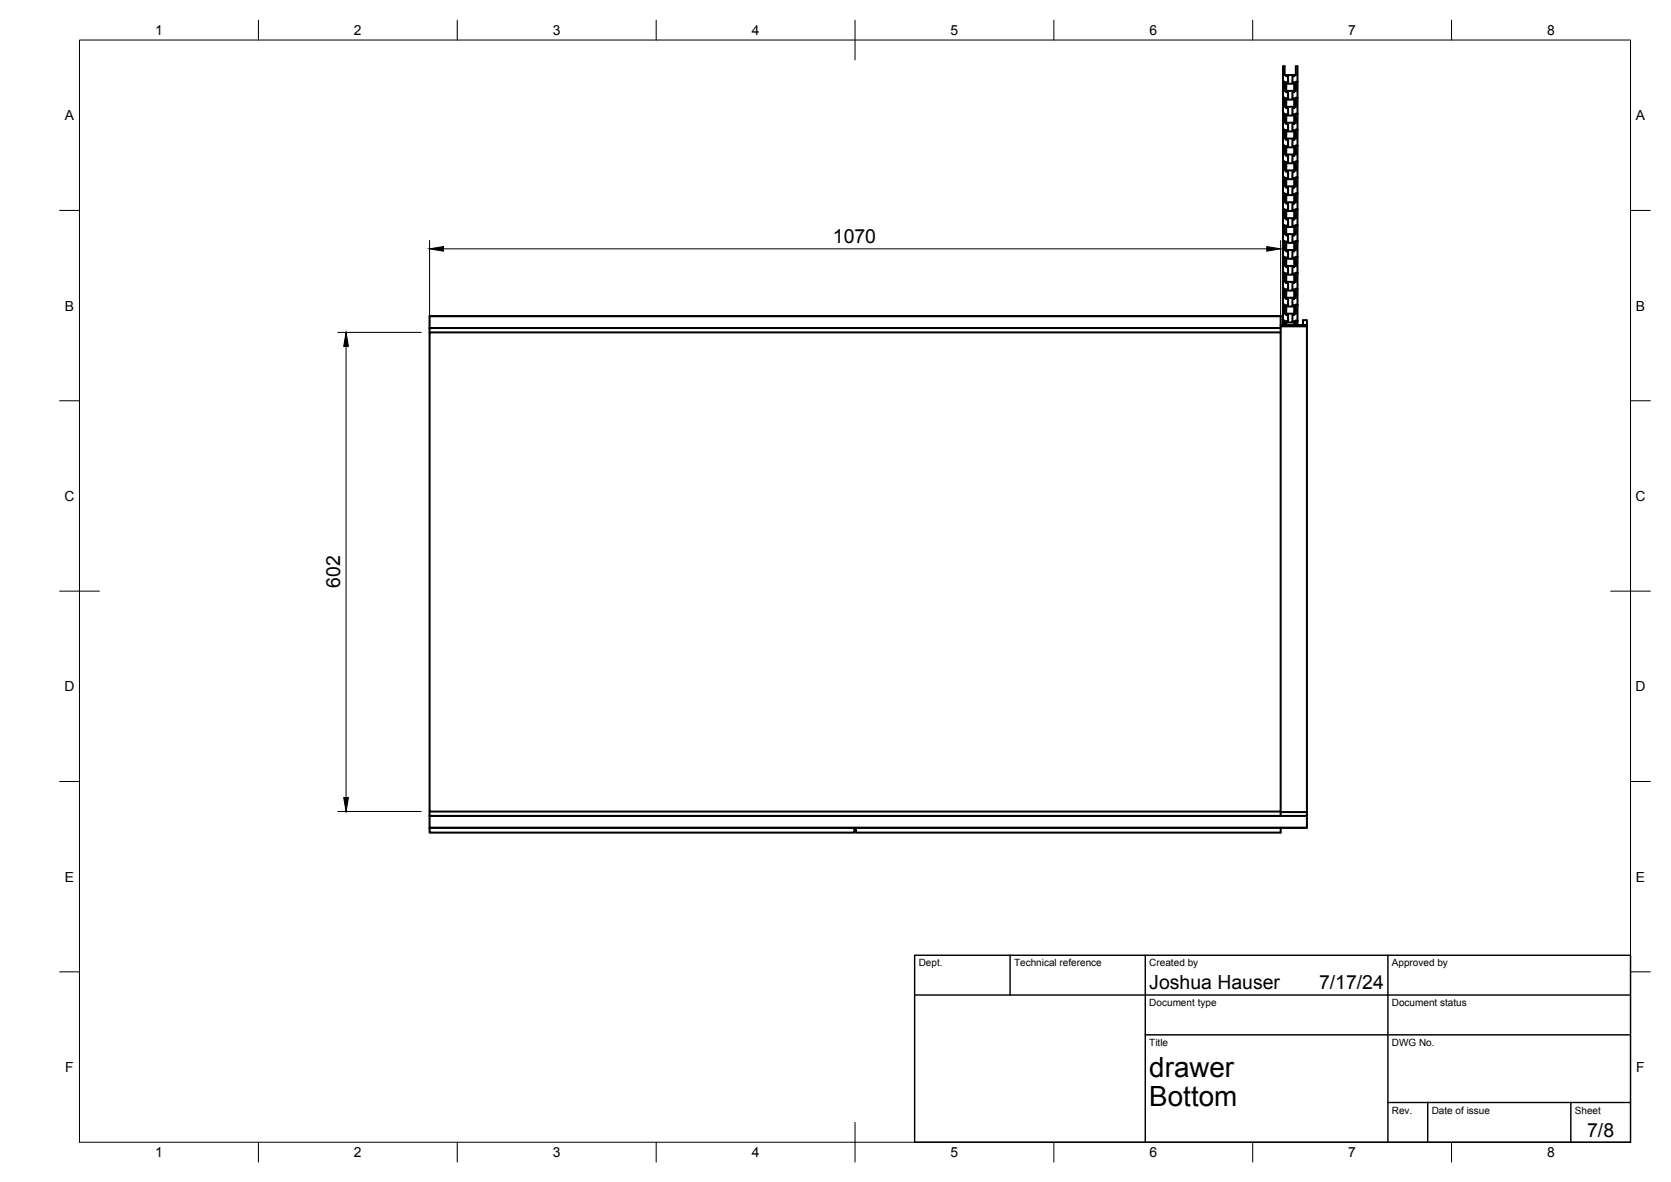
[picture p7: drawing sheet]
<svg xmlns="http://www.w3.org/2000/svg" width="420mm" height="297mm" viewBox="0 0 420 297" stroke-linecap="round" stroke-linejoin="round" font-family="sans-serif">
<!-- layer: Visible -->
<g fill="none" stroke="#000" stroke-width=".51">
<path d="M323.4 18.8v.3h.5v1.6h-.5v2.4h.5v1.6h-.5v2.4h.5v1.6h-.5v2.4h.5v1.6h-.5v2.4h.5v1.6h-.5v2.4h.5v1.6h-.5v2.4h.5v1.6h-.5v2.4h.5v1.6h-.5v2.4h.5v1.6h-.5v2.4h.5v1.6h-.5v2.4h.5v1.6h-.5v2.4h.5v1.6h-.5v2.4h.5v1.6h-.5v2.4h.5v1.6h-.5v2.4h.5v1.6h-.5v2.4h.5v1.6h-.5v1M325.4 18.8h-2.4v-2.1h-.4v3.8h.4v2.3h2.4M325.4 18.8v.3h-.4v1.6h.4v2.1M325.4 18.8h.4v-2.1h.4v3.8h-.4v2.3h-.4M323 20.7h-.4v3.8h.4v2.3h2.4M323 24.7h-.4v3.8h.4v2.3h2.4M323 28.7h-.4v3.8h.4v2.3h2.4M323 32.7h-.4v3.8h.4v2.3h2.4M323 36.7h-.4v3.8h.4v2.3h2.4M323.4 21h2M323.4 25h2M323.4 29h2"/>
<path d="M323.4 33h2M323.4 37h2M325.4 22.8v.3h-.4v1.6h.4v2.1M325.4 26.8v.3h-.4v1.6h.4v2.1M325.4 30.8v.3h-.4v1.6h.4v2.1M325.4 34.8v.3h-.4v1.6h.4v2.1M325.4 38.8v.3h-.4v1.6h.4v2.1M325.8 20.7h.4v3.8h-.4v2.3h-.4M325.8 24.7h.4v3.8h-.4v2.3h-.4M325.8 28.7h.4v3.8h-.4v2.3h-.4M325.8 32.7h.4v3.8h-.4v2.3h-.4M325.8 36.7h.4v3.8h-.4v2.3h-.4"/>
<path d="M323 40.7h-.4v3.8h.4v2.3h2.4M323 44.7h-.4v3.8h.4v2.3h2.4M323 48.7h-.4v3.8h.4v2.3h2.4M323 52.7h-.4v3.8h.4v2.3h2.4M323 56.7h-.4v3.8h.4v2.3h2.4M323.4 41h2M323.4 45h2M323.4 49h2M323.4 53h2M323.4 57h2M325.4 42.8v.3h-.4v1.6h.4v2.1M325.4 46.8v.3h-.4v1.6h.4v2.1"/>
<path d="M325.4 50.8v.3h-.4v1.6h.4v2.1M325.4 54.8v.3h-.4v1.6h.4v2.1M325.4 58.8v.3h-.4v1.6h.4v2.1M325.8 40.7h.4v3.8h-.4v2.3h-.4M325.8 44.7h.4v3.8h-.4v2.3h-.4M325.8 48.7h.4v3.8h-.4v2.3h-.4M325.8 52.7h.4v3.8h-.4v2.3h-.4M325.8 56.7h.4v3.8h-.4v2.3h-.4M108 79.4h214v3h-214zM108 79.4h214M323 60.7h-.4v3.8h.4v2.3h2.4M323 64.7h-.4v3.8h.4v2.3h2.4"/>
<path d="M323 68.7h-.4v3.8h.4v2.3h2.4M323 72.7h-.4v3.8h.4v2.3h2.4M323 76.7h-.4v3.8h.4v1.2M323.4 61h2M323.4 65h2M323.4 69h2M323.4 73h2M323.4 77h2M325.4 62.8v.3h-.4v1.6h.4v2.1M325.4 66.8v.3h-.4v1.6h.4v2.1M325.4 70.8v.3h-.4v1.6h.4v2.1M325.4 74.8v.3h-.4v1.6h.4v2.1"/>
<path d="M325.4 78.8v.3h-.4v1.6h.4v1M325.8 60.7h.4v3.8h-.4v2.3h-.4M325.8 64.7h.4v3.8h-.4v2.3h-.4M325.8 68.7h.4v3.8h-.4v2.3h-.4M325.8 72.7h.4v3.8h-.4v2.3h-.4M325.8 76.7h.4v3.8h-.4v1.2M108 83.5h214v120.4h-214zM108 83.5v-1.1h214v1.1M322 81.7h6.6v122.4M322 82h6.6M323 80.7h-.4v1M323.4 81h2"/>
<path d="M325.8 80.7h.4v1M327.6 80.4h1v1.3h-1zM108 203.9v1.1h214v-1.1M214.8 208v1.2h-106.8v-1.2h220.6M215.2 208v1.2h106.8v-1.2M322 204.1h6.6M328.6 204.1v3.9h-220.6v-3h220.6"/>
</g>
<!-- layer: BORDER -->
<g fill="none" stroke="#000" stroke-width=".25">
<path d="M20 10.1h390v276.9h-390zM65 5.1v5M115 5.1v5M165 5.1v5M215 5.1v10M265 5.1v5M315 5.1v5M365 5.1v5M15 52.9h5M410 52.9h5M15 100.7h5M410 100.7h5"/>
<path d="M15 148.6h10M405 148.6h10M15 196.4h5M410 196.4h5M15 244.2h5M410 244.2h5M65 287v5M115 287v5M165 287v5M215 282.1v9.9M265 287v5M315 287v5"/>
<path d="M365 287v5"/>
</g>
<!-- layer: TITLEBLOCK -->
<path d="M230 240.1h180v46.9h-180zM230 250h180M254 240.1v9.9M288 240.1v46.9M349 240.1v46.9M288 260.1h122M349 277.1h61M359 277.1v9.9M395 277.1v9.9" fill="none" stroke="#000" stroke-width=".36"/>
<!-- layer: FD_Dimensions -->
<path d="M108 60.4v21M111.5 62.5h207M322 60.4v21M84.9 83.5h21M87 87v113.4M84.9 203.9h21" fill="none" stroke="#000" stroke-width=".25"/>
<path d="M108 62.5l3.5-.5v1.1zM318.5 62l3.5 .5-3.5 .6zM87 83.5l.6 3.5h-1.2zM86.4 200.4h1.2l-.6 3.5z" fill="#000" stroke="#000" stroke-width=".25"/>
<g font-size="7">
<text x="289" y="270.6">drawer</text>
<text x="289" y="278.1">Bottom</text>
</g>
<g font-size="4.9">
<text x="209.4" y="61.1">1070</text>
<text x="85.6" y="147.8" transform="rotate(-90 85.6 147.8)">602</text>
<text x="289" y="248.5">Joshua Hauser</text>
<text x="331.7" y="248.5">7/17/24</text>
<text x="399.1" y="285.7">7/8</text>
</g>
<g font-size="3.5">
<text x="39" y="8.8">1</text>
<text x="89" y="8.8">2</text>
<text x="139" y="8.8">3</text>
<text x="189" y="8.8">4</text>
<text x="239" y="8.8">5</text>
<text x="289" y="8.8">6</text>
<text x="339" y="8.8">7</text>
<text x="389" y="8.8">8</text>
<text x="16.3" y="30.2">A</text>
<text x="411.3" y="30.2">A</text>
<text x="16.3" y="78">B</text>
<text x="411.3" y="78">B</text>
<text x="16.2" y="125.9">C</text>
<text x="411.2" y="125.9">C</text>
<text x="16.2" y="173.7">D</text>
<text x="411.2" y="173.7">D</text>
<text x="16.3" y="221.6">E</text>
<text x="411.3" y="221.6">E</text>
<text x="16.4" y="269.4">F</text>
<text x="411.4" y="269.4">F</text>
<text x="39" y="290.8">1</text>
<text x="89" y="290.8">2</text>
<text x="139" y="290.8">3</text>
<text x="189" y="290.8">4</text>
<text x="239" y="290.8">5</text>
<text x="289" y="290.8">6</text>
<text x="339" y="290.8">7</text>
<text x="389" y="290.8">8</text>
</g>
<g font-size="2.5">
<text x="231" y="242.9">Dept.</text>
<text x="255" y="242.9">Technical reference</text>
<text x="289" y="242.9">Created by</text>
<text x="350" y="242.9">Approved by</text>
<text x="289" y="252.8">Document type</text>
<text x="350" y="252.8">Document status</text>
<text x="289" y="262.9">Title</text>
<text x="350" y="262.9">DWG No.</text>
<text x="350" y="279.9">Rev.</text>
<text x="360" y="279.9">Date of issue</text>
<text x="396" y="279.9">Sheet</text>
</g>
</svg>
